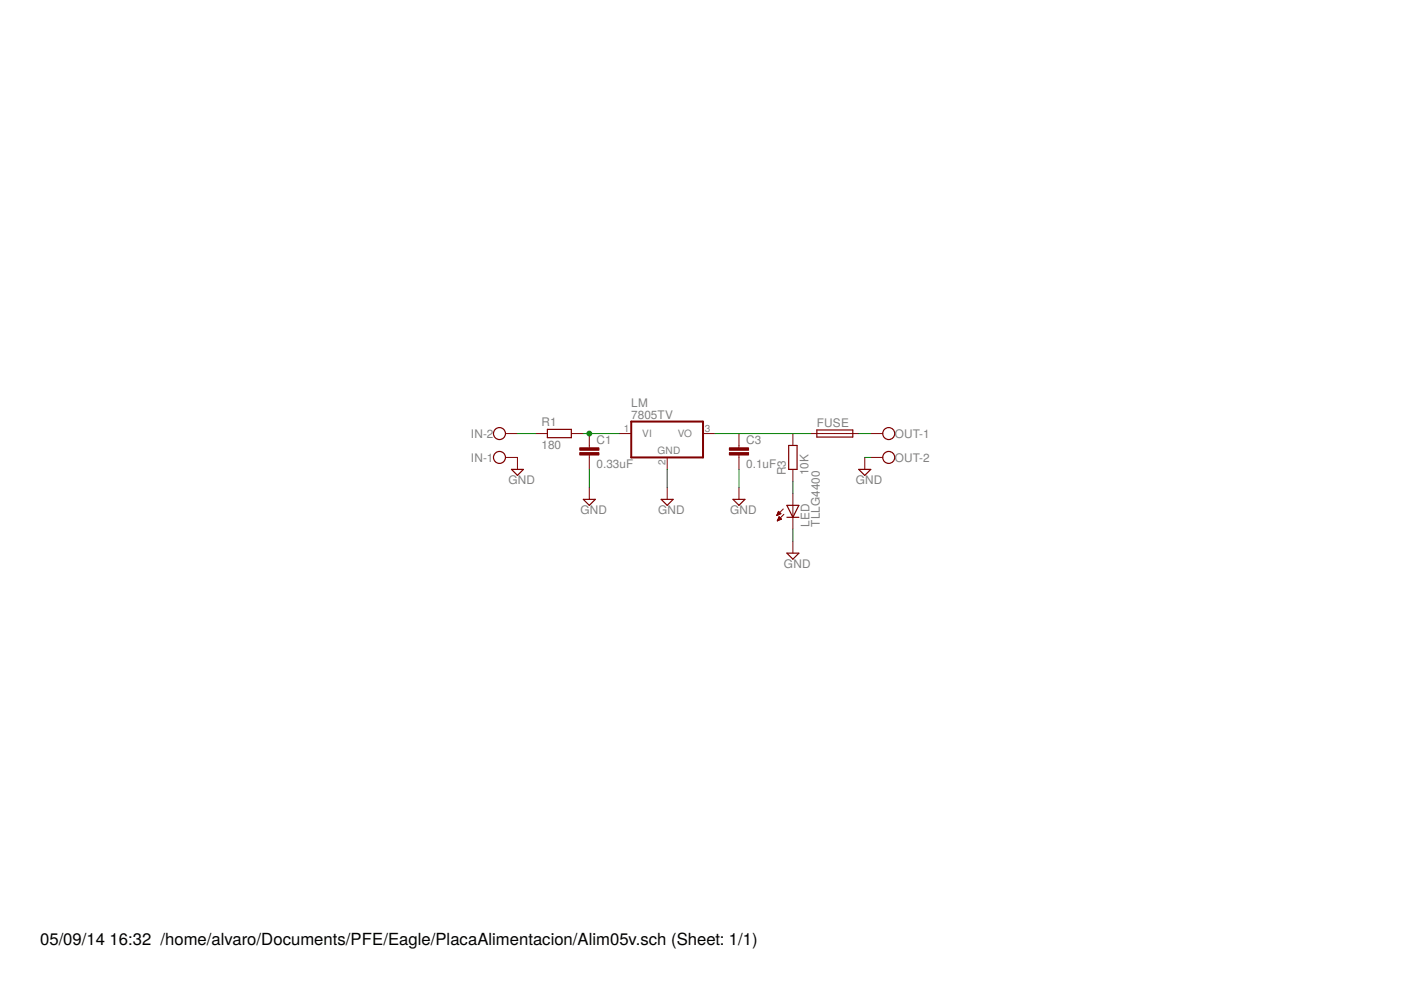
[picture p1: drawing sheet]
<svg xmlns="http://www.w3.org/2000/svg" width="297mm" height="210mm" viewBox="0 0 297 210" stroke-linecap="round" stroke-linejoin="round" font-family="sans-serif">
<g fill="none" stroke="#800000" stroke-width=".25">
<path d="M108.4 99.5h2.6l-1.3 1.3zM116.1 91h5v1.8h-5zM167.2 94.4h1.8v5.1h-1.8zM173.2 91.2h7.6v1.5h-7.6zM182.1 99.5h2.5l-1.3 1.3zM123.7 105.9h2.5l-1.3 1.2zM140.2 105.9h2.5l-1.2 1.2zM155.4 105.9h2.5l-1.2 1.2zM166.8 107.1h2.6l-1.3 2.6zM166.8 109.7h2.6M166.8 117.3h2.6l-1.3 1.3z"/>
<circle cx="105.9" cy="97" r="1.27"/>
<circle cx="105.9" cy="91.9" r="1.27"/>
<circle cx="188.4" cy="97" r="1.27"/>
<circle cx="188.4" cy="91.9" r="1.27"/>
</g>
<g fill="none" stroke="#800000" stroke-width=".21">
<path d="M107.2 91.9h2.5M107.2 97h2.5v2.5M113.5 91.9h2.6M121.1 91.9h2.6M124.9 91.9v3.1M124.9 96.5v3M131.3 91.9h2.5M141.5 97v2.5M149.1 91.9h2.5M156.7 91.9v3.1M156.7 96.5v3M168.1 91.9v2.5"/>
<path d="M168.1 99.5v2.6M171.9 91.9h10.2M183.3 97v2.5M184.6 91.9h2.6M184.6 97h2.6M124.9 103.3v2.6M141.5 103.3v2.6M156.7 103.3v2.6M164.7 109.2h.1M164.8 109.1h.3M164.8 109h.6M164.8 108.9h.7"/>
<path d="M164.8 110.3h.3M164.9 108.8h.5M164.9 110.2h.4M165 108.6h.3M165 110.1h.6M165 108.5h.2M165 110h.6M165.1 108.4l.5 .5-.9 .4zM165.1 109.9h.4M165.1 109.7h.3M165.2 109.6h.1M165.2 109.6l.5 .5-.9 .3z"/>
<path d="M166.1 107.9l-1.4 1.4M166.2 109.1l-1.4 1.3M168.1 104.6v7.6M168.1 114.7v2.6"/>
</g>
<path d="M133.8 89.4h15.3v7.6h-15.3z" fill="none" stroke="#800000" stroke-width=".42"/>
<g fill="#800000" stroke="#800000" stroke-width=".21">
<path d="M154.6 96h4.1v.5h-4.1z"/>
<path d="M154.6 95h4.1v.5h-4.1z"/>
<path d="M122.9 96h4.1v.5h-4.1z"/>
<path d="M122.9 95h4.1v.5h-4.1z"/>
</g>
<path d="M109.7 91.9h3.8M123.7 91.9h7.6M124.9 99.5v3.8M141.5 99.5v3.8M151.6 91.9h20.3M156.7 99.5v3.8M182.1 91.9h2.5M183.3 97h1.3M168.1 102.1v2.5M168.1 112.2v2.5" fill="none" stroke="#008000" stroke-width=".21"/>
<circle cx="124.9" cy="91.9" r=".51" fill="#008000" stroke="#008000" stroke-width=".21"/>
<g font-size="3.5">
<text x="8.5" y="200.4">05/09/14</text>
<text x="23.2" y="200.4">16:32 /home/alvaro/Documents/PFE/Eagle/PlacaAlimentacion/Alim05v.sch (Sheet: 1/1)</text>
</g>
<g font-size="2.5" fill="#808080">
<text x="133.8" y="88.7">7805TV</text>
<text x="133.8" y="86.2">LM</text>
<text x="99.8" y="92.8">IN-2</text>
<text x="114.8" y="95.2">180</text>
<text x="114.8" y="90.4">R1</text>
<text x="126.5" y="94.1">C1</text>
<text x="158.2" y="94.1">C3</text>
<text x="173.2" y="90.5">FUSE</text>
<text x="189.7" y="92.8">OUT-1</text>
<text x="99.8" y="97.9">IN-1</text>
<text x="126.5" y="99.1">0.33uF</text>
<text x="158.2" y="99.1">0.1uF</text>
<text x="166.6" y="100.8" transform="rotate(-90 166.6 100.8)">R3</text>
<text x="171.4" y="100.8" transform="rotate(-90 171.4 100.8)">10K</text>
<text x="189.7" y="97.9">OUT-2</text>
<text x="107.8" y="102.7">GND</text>
<text x="181.5" y="102.7">GND</text>
<text x="123.1" y="109">GND</text>
<text x="139.6" y="109">GND</text>
<text x="154.8" y="109">GND</text>
<text x="171.7" y="111.7" transform="rotate(-90 171.7 111.7)">LED</text>
<text x="173.8" y="111.7" transform="rotate(-90 173.8 111.7)">TLLG4400</text>
<text x="166.2" y="120.5">GND</text>
</g>
<g font-size="2.1" fill="#808080">
<text x="132.3" y="91.6">1</text>
<text x="136.2" y="92.7">VI</text>
<text x="143.7" y="92.7">VO</text>
<text x="149.4" y="91.6">3</text>
<text x="139.4" y="96.2">GND</text>
<text x="141.1" y="98.5" transform="rotate(-90 141.1 98.5)">2</text>
</g>
</svg>
